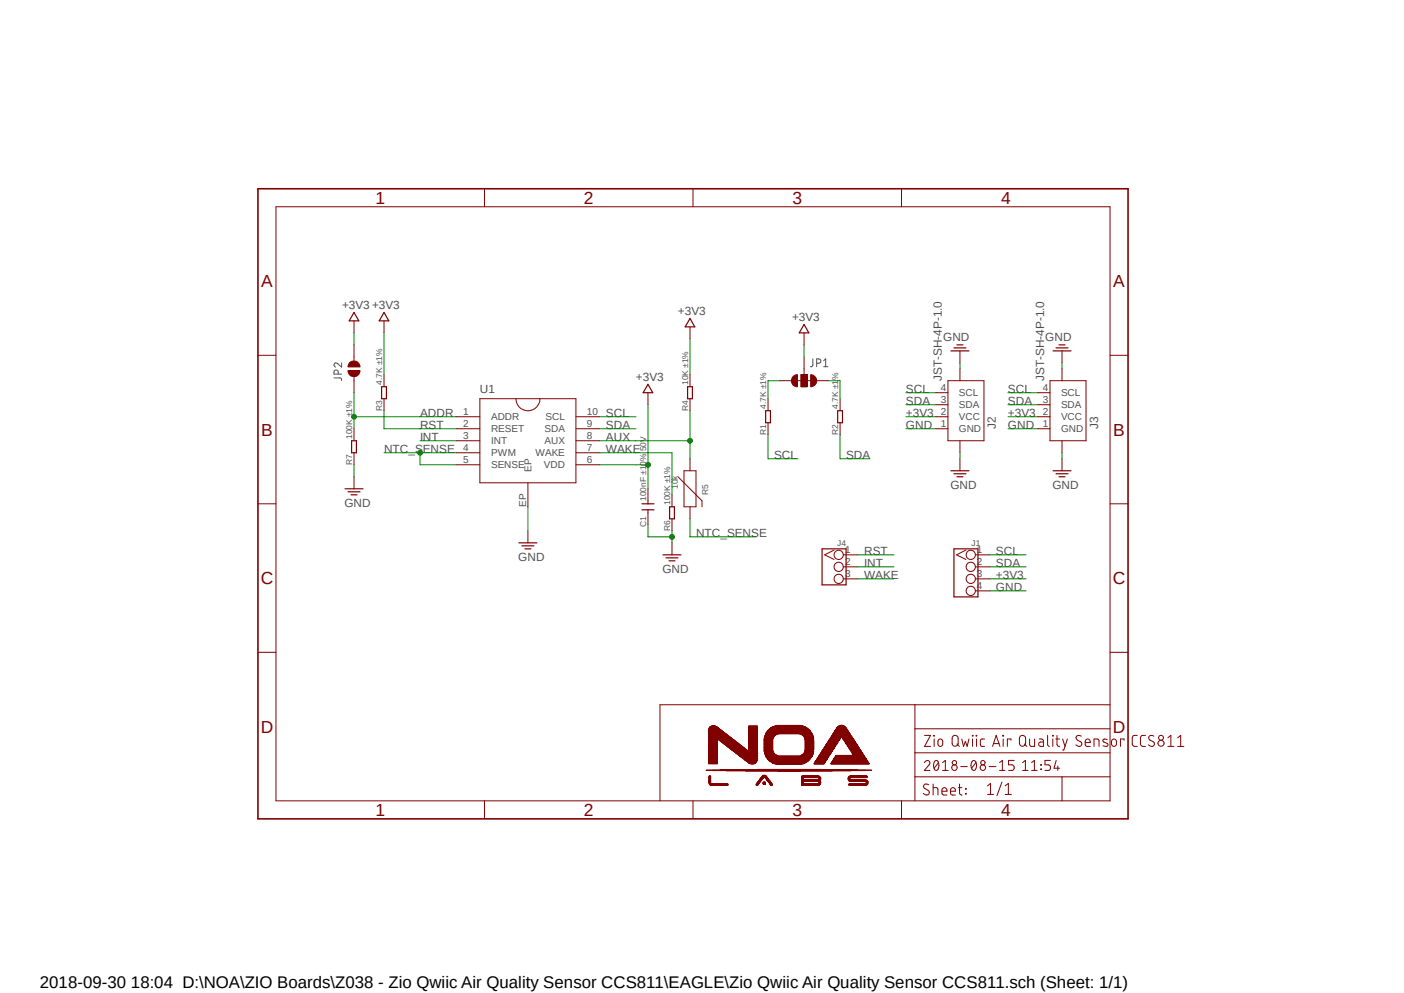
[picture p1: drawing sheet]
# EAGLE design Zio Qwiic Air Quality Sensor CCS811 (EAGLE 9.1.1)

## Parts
C1  100nF ±10% 50V  C-0603  [C0603]
J1  HEADER-4P-60/35MIL  [4P-65/35MIL]
J2  JST-SH-4P-1.0  [JST-SH-4P]
J3  JST-SH-4P-1.0  [JST-SH-4P]
J4  HEADER-3P-2.54  [3P-2.54]
JP1  SMT-JUMPER_3_2-NC_TRACE  [SMT-JUMPER_3_2-NC_TRACE]
JP2  JUMPER-SMT_2_NC_PASTE_NOCREM  [SMT-JUMPER_2_NC_PASTE_SILK_NOCREM]
R1  4.7K ±1%  R-0603  [R0603]
R2  4.7K ±1%  R-0603  [R0603]
R3  4.7K ±1%  R-0603  [R0603]
R4  10K ±1%  R-0603  [R0603]
R5  10k  R-PHOTOVARISTORNTC  [NTC]
R6  100K ±1%  R-0603  [R0603]
R7  100K ±1%  R-0603  [R0603]
U1  CCS811B  [LGA10]

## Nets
+3V3: C1.2 J1.3 J2.2(VCC) J3.2(VCC) JP1.2 JP2.2 R3.2 R4.2 U1.6(VDD)
ADDR: JP2.1 R7.2 U1.1(ADDR)
AUX: R4.1 R5.2 U1.8(AUX)
GND: C1.1 J1.4 J2.1(GND) J2.NC1 J2.NC2 J3.1(GND) J3.NC1 J3.NC2 R6.1 R7.1 U1.EP
INT: J4.2 U1.3(INT)
N$6: JP1.3 R1.2
N$8: JP1.1 R2.2
NTC_SENSE: R5.1 U1.4(PWM) U1.5(SENSE)
RST: J4.1 R3.1 U1.2(RESET)
SCL: J1.1 J2.4(SCL) J3.4(SCL) R1.1 U1.10(SCL)
SDA: J1.2 J2.3(SDA) J3.3(SDA) R2.1 U1.9(SDA)
WAKE: J4.3 R6.2 U1.7(WAKE)
